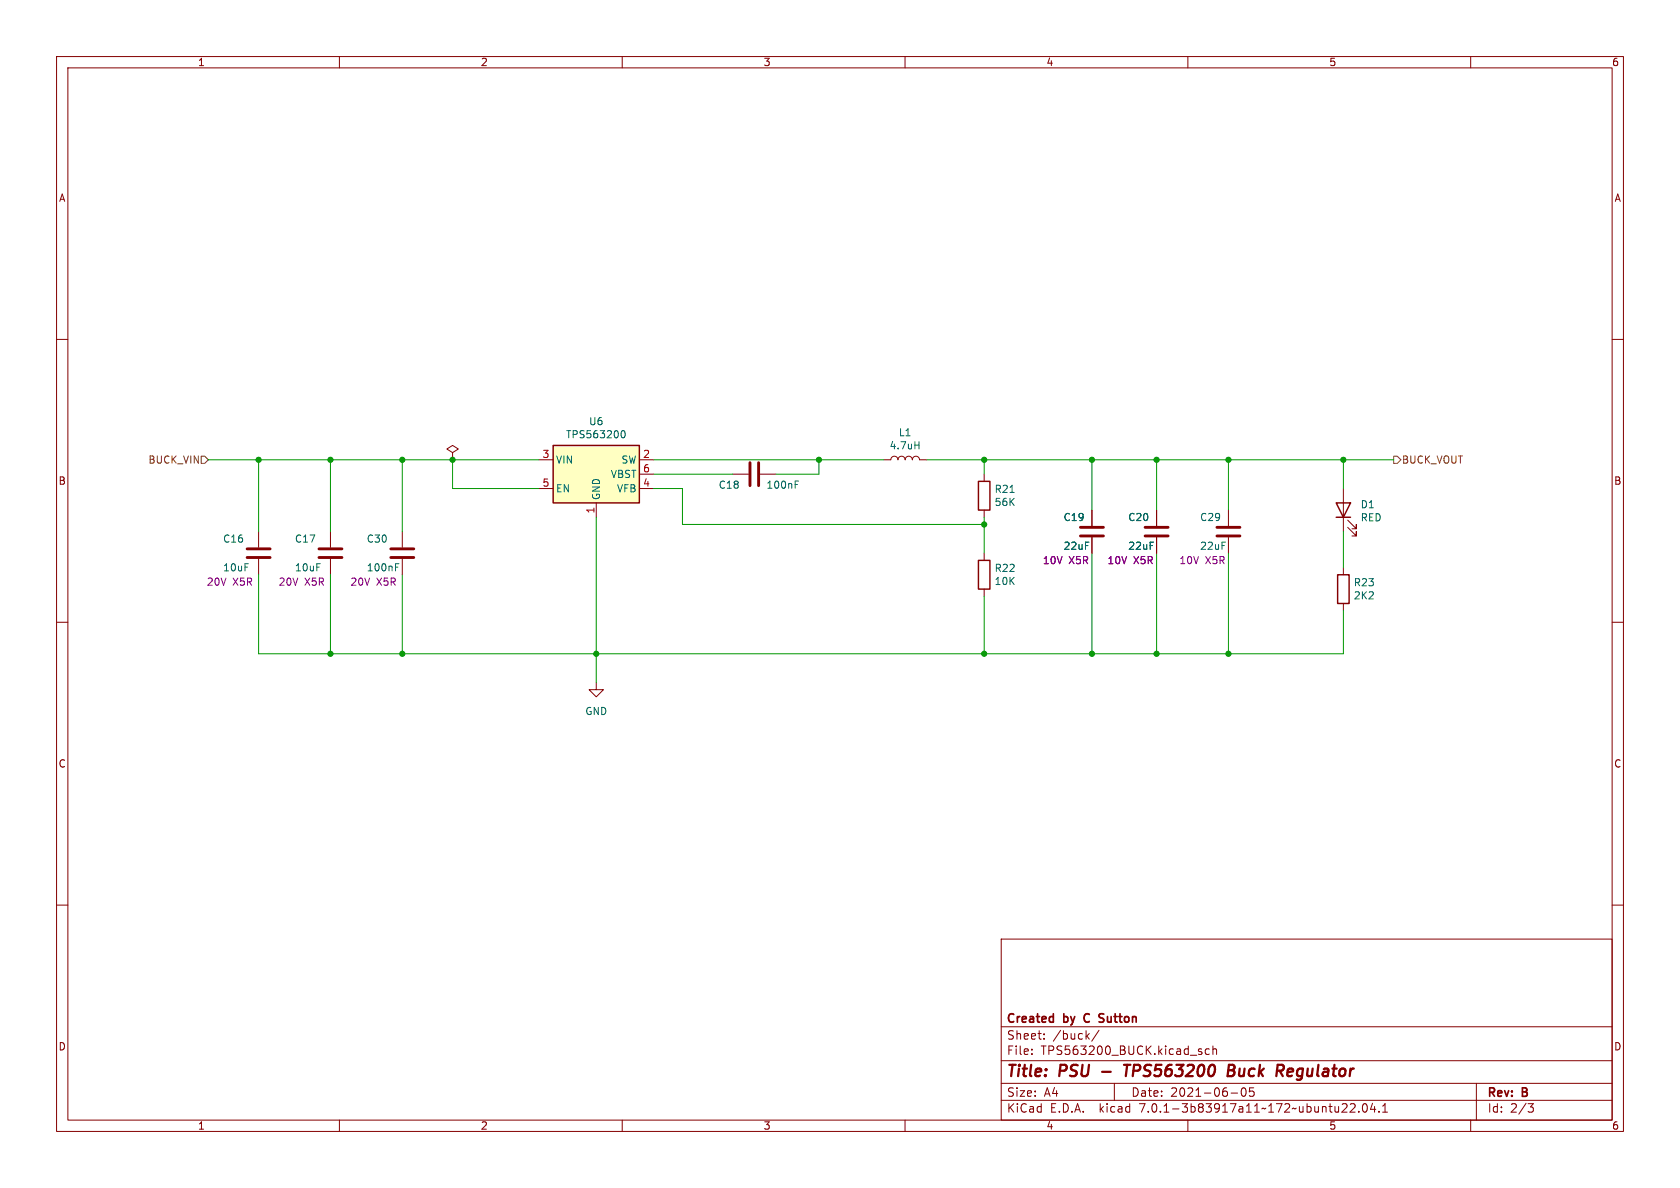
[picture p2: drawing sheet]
<svg xmlns="http://www.w3.org/2000/svg" width="297mm" height="210mm" viewBox="0 0 297 210" stroke-linecap="round" stroke-linejoin="round" font-family="sans-serif">
<g fill="none" stroke="#840000" stroke-width=".18">
<path d="M10 10h277v190h-277zM12 12h273v186h-273zM60 10v2M110 10v2M160 10v2M210 10v2M260 10v2M10 60h2M285 60h2M45.7 94v2.8M45.7 98.8v2.8M58.4 94v2.8"/>
<path d="M58.4 98.8v2.8M71.1 94v2.8M71.1 98.8v2.8M80 80l1-.6-1-.7-1 .7 1 .6v1.3M80 81.3h.1M95.2 81.3h2.6M95.2 86.4h2.6M105.4 88.9v2.5M113 81.3h2.6M113 83.8h2.6M113 86.4h2.6M129.5 83.8h2.8"/>
<path d="M134.4 83.8h2.8M156.2 81.3h1.3a.64 .64 0 0 1 .6-.7 .64 .64 0 0 1 .6 .7 .64 .64 0 0 1 .7-.7 .64 .64 0 0 1 .6 .7 .64 .64 0 0 1 .7-.7 .64 .64 0 0 1 .6 .7 .64 .64 0 0 1 .6-.7 .64 .64 0 0 1 .7 .7h1.2M174 83.8v1.3M174 90.2v1.2M174 97.8v1.3M193 90.2v2.8M193 95v2.8M204.5 90.2v2.8M204.5 95v2.8M217.2 90.2v2.8M217.2 95v2.8M237.5 86.4v7.6"/>
<path d="M238.3 93.2l1.5 1.5v-.7v.7h-.8M238.3 91.9l1.5 1.6v-.8v.8h-.8M10 110h2M174 104.1v1.3M237.5 100.3v1.3M237.5 106.7v1.3M285 110h2M105.4 120.7v1.2h1.3l-1.3 1.3-1.3-1.3h1.3M10 160h2M285 160h2M177 166h108v32h-108zM60 198v2"/>
<path d="M110 198v2M160 198v2M177 194.5h108M177 191.5h108M177 187.5h108M177 181.5h108M182.4 186.3v.1M182.4 185.5v.1M184.6 183.6v.1M184.6 182.8v.1M192.1 183.1l.5 .6M192.6 182.7l-.6 .6"/>
<path d="M194.3 182.1l-1.3 2M197 191.5v3M210 198v2M212.4 186v.3M213.8 185.5l-.4-.1-.3 .3v.4l.1 .2h.6M214.4 185.5l.2-.1 .4 .1 .1 .9M214.4 184.9v1.5M217.6 193.2h1.2M219.6 192.4l.2-.1a.81 .81 0 0 1 .6 .6 .81 .81 0 0 1-.3 .8l-.2 .1a.81 .81 0 0 1-.6-.6 .81 .81 0 0 1 .3-.8zM221.6 192.3h-.7v.7l.2-.1h.5l.1 .3-.1 .5-.2 .1-.5-.1M237.2 196.6h.9M238.1 195.2v.5"/>
<path d="M238.7 195.2l.6-.1 .2 .1 .1 .3-1 1.1h1M240.2 196.5v.1M241.1 195.2l.1-.1a.81 .81 0 0 1 .6 .6 .81 .81 0 0 1-.3 .8l-.1 .1a.81 .81 0 0 1-.6-.6 .81 .81 0 0 1 .3-.8zM242.6 195l-.3 1.1h.9M243 195.6v1M243.8 196.5v.1M244.4 196.6h.9M244.4 195.5l.5-.4v1.5M260 198v2M261 191.5v6.5M270.1 195.1h1l-.5 .6 .4 .1 .1 .5-.3 .3h-.4"/>
</g>
<path d="M198.7 188.2h1.1M199.3 188.2l-.3 2M217.1 189.2h.7M217.8 189.2l.3 .1 .1 .3M218.2 188.4l-.3-.2h-.6l-.3 2h.8l.4-.3M218.2 188.8l-.4 .4" fill="none" stroke="#840000" stroke-width=".4"/>
<path d="M194.4 179.8l.5 .2M194.9 179.2l-.5 .1M194.3 180.6l.6 .1" fill="none" stroke="#840000" stroke-width=".3"/>
<path d="M97.8 78.7h15.2v10.2h-15.2zM173 85.1h2v5.1h-2zM173 99.1h2v5h-2zM236.2 88.9h2.6l-1.3 2.5zM236.2 91.4h2.6M236.5 101.6h2v5.1h-2z" fill="none" stroke="#840000" stroke-width=".25"/>
<path d="M109.9 76.4l.2-.3a.68 .68 0 0 1 .4 .7 .68 .68 0 0 1-.4 .6l-.2-.2M161.7 78.7h.8M162.5 78.1v1.3M69.9 99.6h.6M140.6 85h.6" fill="none" stroke="#006464" stroke-width=".18"/>
<g fill="none" stroke="#840000" stroke-width=".51">
<path d="M43.7 98.6h4.1M43.7 97h4.1M56.4 98.6h4.1M56.4 97h4.1M69.1 98.6h4.1M69.1 97h4.1M132.6 81.8v4.1M134.1 81.8v4.1M191 94.7h4.1M191 93.2h4.1M202.4 94.7h4.1M202.4 93.2h4.1"/>
<path d="M215.1 94.7h4.1M215.1 93.2h4.1"/>
</g>
<path d="M97.8 78.7h15.2v10.2h-15.2z" fill="#ffffc2" stroke="#ffffc2" stroke-width=".18"/>
<path d="M35.6 80.6h.6l.6 .7-.6 .6h-.6zM246.4 80.6h.6l.6 .7-.6 .6h-.6z" fill="none" stroke="#725600" stroke-width=".18"/>
<g fill="none" stroke="#009600" stroke-width=".18">
<path d="M36.8 81.3h58.4M45.7 81.3v12.7M58.4 81.3v12.7M71.1 81.3v12.7M80 81.3v5.1h15.2M105.4 91.4v29.3M115.6 81.3h40.6M115.6 83.8h13.9M115.6 86.4h5v6.3h53.4M144.8 81.3v2.5h-7.6M163.8 81.3h82.6M174 81.3v2.5"/>
<path d="M174 91.4v6.4M193 81.3v8.9M193 97.8v17.8M204.5 81.3v8.9M204.5 97.8v17.8M217.2 81.3v8.9M217.2 97.8v17.8M237.5 81.3v5.1M237.5 94v6.3M45.7 101.6v14h191.8v-7.6M58.4 101.6v14M71.1 101.6v14"/>
<path d="M174 105.4v10.2"/>
</g>
<g fill="#009600" stroke="#009600" stroke-width=".18">
<circle cx="204.5" cy="81.3" r=".46"/>
<circle cx="217.2" cy="81.3" r=".46"/>
<circle cx="204.5" cy="115.6" r=".46"/>
<circle cx="193" cy="115.6" r=".46"/>
<circle cx="193" cy="81.3" r=".46"/>
<circle cx="217.2" cy="115.6" r=".46"/>
<circle cx="174" cy="92.7" r=".46"/>
<circle cx="174" cy="81.3" r=".46"/>
<circle cx="237.5" cy="81.3" r=".46"/>
<circle cx="174" cy="115.6" r=".46"/>
<circle cx="58.4" cy="115.6" r=".46"/>
<circle cx="71.1" cy="115.6" r=".46"/>
<circle cx="144.8" cy="81.3" r=".46"/>
<circle cx="45.7" cy="81.3" r=".46"/>
<circle cx="58.4" cy="81.3" r=".46"/>
<circle cx="71.1" cy="81.3" r=".46"/>
<circle cx="105.4" cy="115.6" r=".46"/>
<circle cx="80" cy="81.3" r=".46"/>
</g>
<g font-size="2.8" fill="#840000">
<text x="178" y="190.8">Title:</text>
<text x="187.4" y="190.8">PSU</text>
<text x="195.5" y="190.8">-</text>
<text x="200.1" y="190.8">TPS563200</text>
<text x="219" y="190.8">Buck</text>
<text x="228.2" y="190.8">Regulator</text>
</g>
<g font-size="2.1" fill="#840000">
<text x="178" y="183.9">Sheet:</text>
<text x="178" y="181.1">Created</text>
<text x="186.2" y="183.9">/buck/</text>
<text x="188.2" y="181.1">by</text>
<text x="192.3" y="181.1">C</text>
<text x="195.4" y="181.1">Sutton</text>
<text x="178" y="186.6">File:</text>
<text x="184" y="186.6">TPS563200_BUCK.kicad_sch</text>
<text x="178" y="196.8">KiCad</text>
<text x="178" y="194">Size:</text>
<text x="184.6" y="194">A4</text>
<text x="185.7" y="196.8">E.D.A.</text>
<text x="194.4" y="196.8">kicad</text>
<text x="200" y="194">Date:</text>
<text x="201.5" y="196.8">7.0.1-3b83917a11~172~ubuntu22.04.1</text>
<text x="206.9" y="194">2021-06-05</text>
<text x="263" y="194.2">Rev:</text>
<text x="263" y="196.8">Id:</text>
<text x="267" y="196.8">2/3</text>
<text x="269.2" y="194.2">B</text>
</g>
<g font-size="1.8" fill="#840000">
<text x="35" y="11.8">1</text>
<text x="85" y="11.8">2</text>
<text x="135" y="11.8">3</text>
<text x="185" y="11.8">4</text>
<text x="235" y="11.8">5</text>
<text x="285" y="11.8">6</text>
<text x="10.4" y="35.8">A</text>
<text x="285.4" y="35.8">A</text>
<text x="10.3" y="85.8">B</text>
<text x="285.3" y="85.8">B</text>
<text x="10.3" y="135.8">C</text>
<text x="285.3" y="135.8">C</text>
<text x="10.3" y="185.8">D</text>
<text x="285.3" y="185.8">D</text>
<text x="35" y="199.8">1</text>
<text x="85" y="199.8">2</text>
<text x="135" y="199.8">3</text>
<text x="185" y="199.8">4</text>
<text x="235" y="199.8">5</text>
<text x="285" y="199.8">6</text>
</g>
<g font-size="1.8" fill="#006464">
<text x="100" y="77.6">TPS563200</text>
<text x="104.1" y="75.3">U6</text>
<text x="158.8" y="77.3">L1</text>
<text x="98.3" y="82.1">VIN</text>
<text x="109.7" y="82.1">SW</text>
<text x="157.2" y="79.6">4.7uH</text>
<text x="98.3" y="87.2">EN</text>
<text x="106.2" y="88.4" transform="rotate(-90 106.2 88.4)">GND</text>
<text x="107.9" y="84.6">VBST</text>
<text x="108.9" y="87.2">VFB</text>
<text x="127" y="86.6">C18</text>
<text x="135.4" y="86.6">100nF</text>
<text x="175.8" y="87.3">R21</text>
<text x="175.8" y="89.6">56K</text>
<text x="188" y="92.3">C19</text>
<text x="199.4" y="92.3">C20</text>
<text x="212.1" y="92.3">C29</text>
<text x="240.5" y="90">D1</text>
<text x="240.5" y="92.3">RED</text>
<text x="39.4" y="96.1">C16</text>
<text x="39.4" y="101.2">10uF</text>
<text x="52.1" y="96.1">C17</text>
<text x="52.1" y="101.2">10uF</text>
<text x="64.8" y="96.1">C30</text>
<text x="64.8" y="101.2">100nF</text>
<text x="175.8" y="101.3">R22</text>
<text x="188" y="97.3">22uF</text>
<text x="199.4" y="97.3">22uF</text>
<text x="212.1" y="97.3">22uF</text>
<text x="175.8" y="103.6">10K</text>
<text x="239.3" y="103.8">R23</text>
<text x="239.3" y="106.1">2K2</text>
<text x="103.4" y="126.6">GND</text>
</g>
<g font-size="1.8" fill="#725600">
<text x="26.1" y="82.1">BUCK_VIN</text>
<text x="247.8" y="82.1">BUCK_VOUT</text>
</g>
<g font-size="1.8" fill="#a90000">
<text x="95.9" y="81">3</text>
<text x="113.6" y="81">2</text>
<text x="113.6" y="83.6">6</text>
<text x="95.9" y="86.1">5</text>
<text x="113.6" y="86.1">4</text>
<text x="105.2" y="90.8" transform="rotate(-90 105.2 90.8)">1</text>
</g>
<g font-size="1.8" fill="#840084">
<text x="184.4" y="99.9">10V</text>
<text x="189" y="99.9">X5R</text>
<text x="195.9" y="99.9">10V</text>
<text x="200.5" y="99.9">X5R</text>
<text x="208.6" y="99.9">10V</text>
<text x="213.2" y="99.9">X5R</text>
<text x="36.5" y="103.7">20V</text>
<text x="41.1" y="103.7">X5R</text>
<text x="49.2" y="103.7">20V</text>
<text x="53.8" y="103.7">X5R</text>
<text x="61.9" y="103.7">20V</text>
<text x="66.5" y="103.7">X5R</text>
</g>
</svg>
